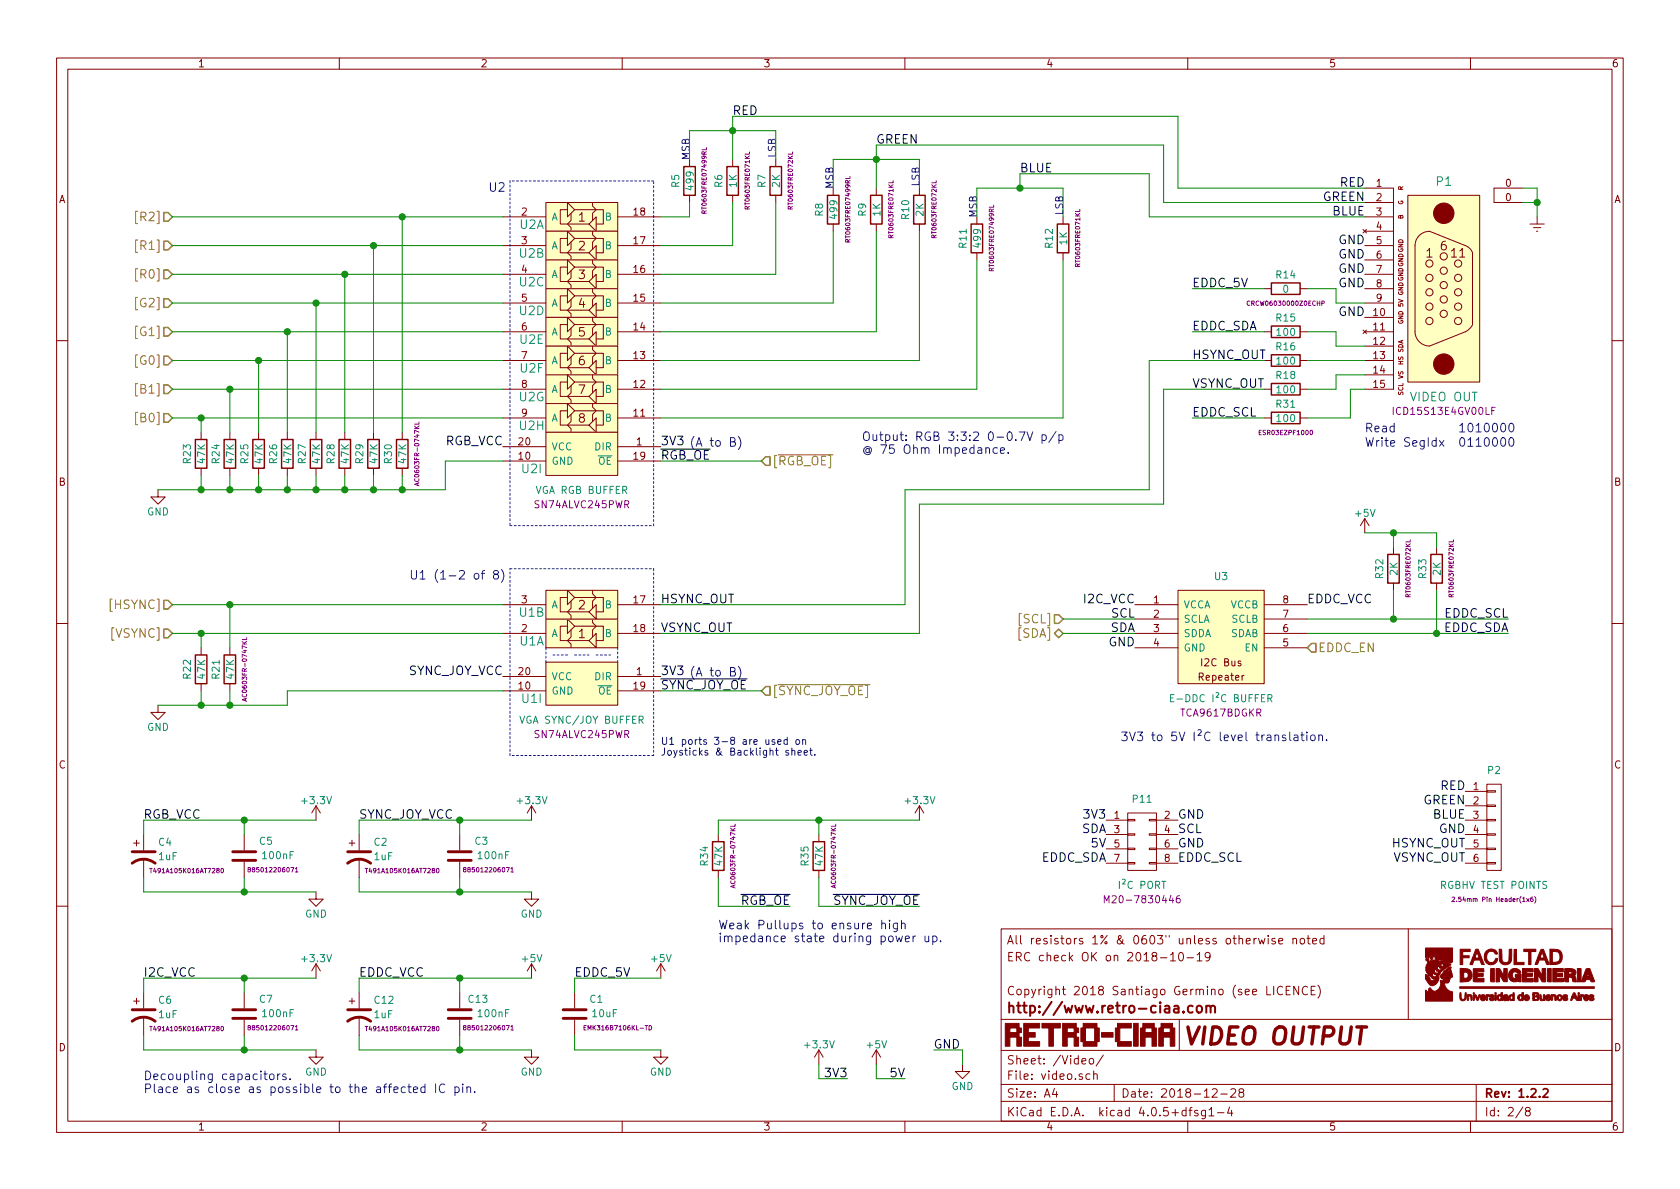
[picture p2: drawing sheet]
EESchema Schematic File Version 2
LIBS:power
LIBS:device
LIBS:transistors
LIBS:conn
LIBS:linear
LIBS:regul
LIBS:74xx
LIBS:cmos4000
LIBS:adc-dac
LIBS:memory
LIBS:xilinx
LIBS:microcontrollers
LIBS:dsp
LIBS:microchip
LIBS:analog_switches
LIBS:motorola
LIBS:texas
LIBS:intel
LIBS:audio
LIBS:interface
LIBS:digital-audio
LIBS:philips
LIBS:display
LIBS:cypress
LIBS:siliconi
LIBS:opto
LIBS:atmel
LIBS:contrib
LIBS:valves
LIBS:retro-ciaa
LIBS:retro-ciaa-cache
EELAYER 25 0
EELAYER END
$Descr A4 11693 8268
encoding utf-8
Sheet 2 8
Title "VIDEO OUTPUT"
Date "2018-12-28"
Rev "1.2.2"
Comp "http://www.retro-ciaa.com"
Comment1 "All resistors 1% & 0603\" unless otherwise noted"
Comment2 "ERC check OK on 2018-10-19"
Comment3 ""
Comment4 "Copyright 2018 Santiago Germino (see LICENCE)"
$EndDescr
$Comp
L DB15HD_VGA P1
U 1 1
P 10000 2000
F 0 "P1" H 10050 2750 60  0000 C CNN
F 1 "VIDEO OUT" H 10050 1250 60  0000 C CNN
F 2 "Connectors_DSub:DSUB-15-HD_Female_Horizontal_Pitch2.29x1.98mm_EdgePinOffset8.35mm_Housed_MountingHolesOffset10.89mm" H 10025 1775 60  0001 C CNN
F 3 "ICD15S13E4GV00LF" H 10050 1150 50  0000 C CNN
	1    10000 2000
	1    0    0    -1  
$EndComp
Text Label 8300 2500 0    60   ~ 0
HSYNC_OUT
Text Label 8300 2700 0    60   ~ 0
VSYNC_OUT
Text Label 9500 1700 2    60   ~ 0
GND
Text Label 9500 1800 2    60   ~ 0
GND
Text Label 9500 1900 2    60   ~ 0
GND
Text Label 9500 2000 2    60   ~ 0
GND
Text Label 9500 2200 2    60   ~ 0
GND
Text Label 8300 2000 0    60   ~ 0
EDDC_5V
$Comp
L R R31
U 1 1
P 8950 2900
F 0 "R31" V 8850 2900 50  0000 C CNN
F 1 "100" V 8950 2900 50  0000 C CNN
F 2 "Resistors_SMD:R_0603" V 8880 2900 31  0001 C CNN
F 3 "ESR03EZPF1000" V 9050 2900 31  0000 C CNN
	1    8950 2900
	0    1    1    0   
$EndComp
$Comp
L R R14
U 1 1
P 8950 2000
F 0 "R14" V 8850 2000 50  0000 C CNN
F 1 "0" V 8950 2000 50  0000 C CNN
F 2 "Resistors_SMD:R_0603" V 8880 2000 31  0001 C CNN
F 3 "CRCW06030000Z0ECHP" V 9050 2000 31  0000 C CNN
	1    8950 2000
	0    1    1    0   
$EndComp
Text Label 9500 1300 2    60   ~ 0
RED
Text Label 9500 1400 2    60   ~ 0
GREEN
Text Label 9500 1500 2    60   ~ 0
BLUE
Text Label 8300 2300 0    60   ~ 0
EDDC_SDA
Text Label 8300 2900 0    60   ~ 0
EDDC_SCL
$Comp
L Earth #PWR01
U 1 1
P 10700 1500
F 0 "#PWR01" H 10700 1250 50  0001 C CNN
F 1 "Earth" H 10700 1350 50  0001 C CNN
F 2 "" H 10700 1500 50  0000 C CNN
F 3 "" H 10700 1500 50  0000 C CNN
	1    10700 1500
	1    0    0    -1  
$EndComp
Text Notes 10150 3000 0    60   ~ 0
1010000
Text Notes 10150 3100 0    60   ~ 0
0110000
Text Notes 9500 3100 0    60   ~ 0
Write SegIdx
Text Notes 9500 3000 0    60   ~ 0
Read
$Comp
L R R18
U 1 1
P 8950 2700
F 0 "R18" V 8850 2700 50  0000 C CNN
F 1 "100" V 8950 2700 50  0000 C CNN
F 2 "Resistors_SMD:R_0603" V 8880 2700 31  0001 C CNN
F 3 "ESR03EZPF1000" V 9050 2700 31  0001 C CNN
	1    8950 2700
	0    1    1    0   
$EndComp
$Comp
L R R16
U 1 1
P 8950 2500
F 0 "R16" V 8850 2500 50  0000 C CNN
F 1 "100" V 8950 2500 50  0000 C CNN
F 2 "Resistors_SMD:R_0603" V 8880 2500 31  0001 C CNN
F 3 "ESR03EZPF1000" V 9050 2500 31  0001 C CNN
	1    8950 2500
	0    1    1    0   
$EndComp
$Comp
L R R15
U 1 1
P 8950 2300
F 0 "R15" V 8850 2300 50  0000 C CNN
F 1 "100" V 8950 2300 50  0000 C CNN
F 2 "Resistors_SMD:R_0603" V 8880 2300 31  0001 C CNN
F 3 "ESR03EZPF1000" V 9050 2300 31  0001 C CNN
	1    8950 2300
	0    1    1    0   
$EndComp
Text Notes 4800 950  3    50   ~ 0
MSB
Text Label 7100 1200 0    60   ~ 0
BLUE
Text Label 4600 3100 0    60   ~ 0
3V3
Text Label 4600 3200 0    60   ~ 0
~RGB_OE
Text Label 3500 3100 2    60   ~ 0
RGB_VCC
$Comp
L R R5
U 1 1
P 4800 1250
F 0 "R5" V 4700 1250 50  0000 C CNN
F 1 "499" V 4800 1250 50  0000 C CNN
F 2 "Resistors_SMD:R_0603" V 4730 1250 31  0001 C CNN
F 3 "RT0603FRE07499RL" V 4900 1250 31  0000 C CNN
	1    4800 1250
	1    0    0    -1  
$EndComp
$Comp
L R R6
U 1 1
P 5100 1250
F 0 "R6" V 5000 1250 50  0000 C CNN
F 1 "1K" V 5100 1250 50  0000 C CNN
F 2 "Resistors_SMD:R_0603" V 5030 1250 31  0001 C CNN
F 3 "RT0603FRE071KL" V 5200 1250 31  0000 C CNN
	1    5100 1250
	1    0    0    -1  
$EndComp
$Comp
L R R7
U 1 1
P 5400 1250
F 0 "R7" V 5300 1250 50  0000 C CNN
F 1 "2K" V 5400 1250 50  0000 C CNN
F 2 "Resistors_SMD:R_0603" V 5330 1250 31  0001 C CNN
F 3 "RT0603FRE072KL" V 5500 1250 31  0000 C CNN
	1    5400 1250
	1    0    0    -1  
$EndComp
Text Notes 5400 950  3    50   ~ 0
LSB
Text Label 5100 800  0    60   ~ 0
RED
Text Notes 5800 1150 3    50   ~ 0
MSB
Text Notes 6400 1150 3    50   ~ 0
LSB
Text Label 6100 1000 0    60   ~ 0
GREEN
Text Notes 6800 1350 3    50   ~ 0
MSB
Text Notes 7400 1350 3    50   ~ 0
LSB
Text Notes 6000 3150 0    60   ~ 0
Output: RGB 3:3:2 0-0.7V p/p\n@ 75 Ohm Impedance.
Text Notes 4800 3100 0    60   ~ 0
(A to B)
$Comp
L GND #PWR02
U 1 1
P 1100 3400
F 0 "#PWR02" H 1100 3150 50  0001 C CNN
F 1 "GND" H 1100 3250 50  0000 C CNN
F 2 "" H 1100 3400 50  0000 C CNN
F 3 "" H 1100 3400 50  0000 C CNN
	1    1100 3400
	1    0    0    -1  
$EndComp
$Comp
L R R8
U 1 1
P 5800 1450
F 0 "R8" V 5700 1450 50  0000 C CNN
F 1 "499" V 5800 1450 50  0000 C CNN
F 2 "Resistors_SMD:R_0603" V 5730 1450 31  0001 C CNN
F 3 "RT0603FRE07499RL" V 5900 1450 31  0000 C CNN
	1    5800 1450
	1    0    0    -1  
$EndComp
$Comp
L R R11
U 1 1
P 6800 1650
F 0 "R11" V 6700 1650 50  0000 C CNN
F 1 "499" V 6800 1650 50  0000 C CNN
F 2 "Resistors_SMD:R_0603" V 6730 1650 31  0001 C CNN
F 3 "RT0603FRE07499RL" V 6900 1650 31  0000 C CNN
	1    6800 1650
	1    0    0    -1  
$EndComp
$Comp
L R R9
U 1 1
P 6100 1450
F 0 "R9" V 6000 1450 50  0000 C CNN
F 1 "1K" V 6100 1450 50  0000 C CNN
F 2 "Resistors_SMD:R_0603" V 6030 1450 31  0001 C CNN
F 3 "RT0603FRE071KL" V 6200 1450 31  0000 C CNN
	1    6100 1450
	1    0    0    -1  
$EndComp
$Comp
L R R12
U 1 1
P 7400 1650
F 0 "R12" V 7300 1650 50  0000 C CNN
F 1 "1K" V 7400 1650 50  0000 C CNN
F 2 "Resistors_SMD:R_0603" V 7330 1650 31  0001 C CNN
F 3 "RT0603FRE071KL" V 7500 1650 31  0000 C CNN
	1    7400 1650
	1    0    0    -1  
$EndComp
$Comp
L R R10
U 1 1
P 6400 1450
F 0 "R10" V 6300 1450 50  0000 C CNN
F 1 "2K" V 6400 1450 50  0000 C CNN
F 2 "Resistors_SMD:R_0603" V 6330 1450 31  0001 C CNN
F 3 "RT0603FRE072KL" V 6500 1450 31  0000 C CNN
	1    6400 1450
	1    0    0    -1  
$EndComp
$Comp
L R R30
U 1 1
P 2800 3150
F 0 "R30" V 2700 3150 50  0000 C CNN
F 1 "47K" V 2800 3150 50  0000 C CNN
F 2 "Resistors_SMD:R_0603" V 2730 3150 50  0001 C CNN
F 3 "AC0603FR-0747KL" V 2900 3150 31  0000 C CNN
	1    2800 3150
	1    0    0    -1  
$EndComp
$Comp
L R R29
U 1 1
P 2600 3150
F 0 "R29" V 2500 3150 50  0000 C CNN
F 1 "47K" V 2600 3150 50  0000 C CNN
F 2 "Resistors_SMD:R_0603" V 2530 3150 50  0001 C CNN
F 3 "AC0603FR-0747KL" V 2700 3150 31  0001 C CNN
	1    2600 3150
	1    0    0    -1  
$EndComp
$Comp
L R R28
U 1 1
P 2400 3150
F 0 "R28" V 2300 3150 50  0000 C CNN
F 1 "47K" V 2400 3150 50  0000 C CNN
F 2 "Resistors_SMD:R_0603" V 2330 3150 50  0001 C CNN
F 3 "AC0603FR-0747KL" V 2500 3150 31  0001 C CNN
	1    2400 3150
	1    0    0    -1  
$EndComp
$Comp
L R R27
U 1 1
P 2200 3150
F 0 "R27" V 2100 3150 50  0000 C CNN
F 1 "47K" V 2200 3150 50  0000 C CNN
F 2 "Resistors_SMD:R_0603" V 2130 3150 50  0001 C CNN
F 3 "AC0603FR-0747KL" V 2300 3150 31  0001 C CNN
	1    2200 3150
	1    0    0    -1  
$EndComp
$Comp
L R R26
U 1 1
P 2000 3150
F 0 "R26" V 1900 3150 50  0000 C CNN
F 1 "47K" V 2000 3150 50  0000 C CNN
F 2 "Resistors_SMD:R_0603" V 1930 3150 50  0001 C CNN
F 3 "AC0603FR-0747KL" V 2100 3150 31  0001 C CNN
	1    2000 3150
	1    0    0    -1  
$EndComp
$Comp
L R R25
U 1 1
P 1800 3150
F 0 "R25" V 1700 3150 50  0000 C CNN
F 1 "47K" V 1800 3150 50  0000 C CNN
F 2 "Resistors_SMD:R_0603" V 1730 3150 50  0001 C CNN
F 3 "AC0603FR-0747KL" V 1900 3150 31  0001 C CNN
	1    1800 3150
	1    0    0    -1  
$EndComp
$Comp
L R R24
U 1 1
P 1600 3150
F 0 "R24" V 1500 3150 50  0000 C CNN
F 1 "47K" V 1600 3150 50  0000 C CNN
F 2 "Resistors_SMD:R_0603" V 1530 3150 50  0001 C CNN
F 3 "AC0603FR-0747KL" V 1700 3150 31  0001 C CNN
	1    1600 3150
	1    0    0    -1  
$EndComp
$Comp
L R R23
U 1 1
P 1400 3150
F 0 "R23" V 1300 3150 50  0000 C CNN
F 1 "47K" V 1400 3150 50  0000 C CNN
F 2 "Resistors_SMD:R_0603" V 1330 3150 50  0001 C CNN
F 3 "AC0603FR-0747KL" V 1500 3150 31  0001 C CNN
	1    1400 3150
	1    0    0    -1  
$EndComp
Text Label 7900 4400 2    60   ~ 0
SDA
Text Label 7900 4300 2    60   ~ 0
SCL
$Comp
L TCA9617B U3
U 1 1
P 8500 4500
F 0 "U3" H 8500 5000 50  0000 C CNN
F 1 "E-DDC I²C BUFFER" H 8500 4150 50  0000 C CNN
F 2 "Housings_SSOP:VSSOP-8_3.0x3.0mm_Pitch0.65mm" H 8500 3900 50  0001 C CNN
F 3 "TCA9617BDGKR" H 8500 4050 50  0000 C CNN
	1    8500 4500
	1    0    0    -1  
$EndComp
Text Label 7900 4500 2    60   ~ 0
GND
Text Label 10500 4400 2    60   ~ 0
EDDC_SDA
Text Label 10500 4300 2    60   ~ 0
EDDC_SCL
Text Label 9100 4200 0    60   ~ 0
EDDC_VCC
Text Label 7900 4200 2    60   ~ 0
I2C_VCC
Text Notes 7800 5150 0    60   ~ 0
3V3 to 5V I²C level translation.
$Comp
L +5V #PWR03
U 1 1
P 9500 3700
F 0 "#PWR03" H 9500 3550 50  0001 C CNN
F 1 "+5V" H 9500 3840 50  0000 C CNN
F 2 "" H 9500 3700 50  0000 C CNN
F 3 "" H 9500 3700 50  0000 C CNN
	1    9500 3700
	1    0    0    -1  
$EndComp
$Comp
L R R33
U 1 1
P 10000 3950
F 0 "R33" V 9900 3950 50  0000 C CNN
F 1 "2K" V 10000 3950 50  0000 C CNN
F 2 "Resistors_SMD:R_0603" V 9930 3950 31  0001 C CNN
F 3 "RT0603FRE072KL" V 10100 3950 31  0000 C CNN
	1    10000 3950
	1    0    0    -1  
$EndComp
$Comp
L R R32
U 1 1
P 9700 3950
F 0 "R32" V 9600 3950 50  0000 C CNN
F 1 "2K" V 9700 3950 50  0000 C CNN
F 2 "Resistors_SMD:R_0603" V 9630 3950 31  0001 C CNN
F 3 "RT0603FRE072KL" V 9800 3950 31  0000 C CNN
	1    9700 3950
	1    0    0    -1  
$EndComp
Text Label 10200 6000 2    60   ~ 0
VSYNC_OUT
Text Label 10200 5900 2    60   ~ 0
HSYNC_OUT
Text Label 10200 5800 2    60   ~ 0
GND
Text Label 10200 5700 2    60   ~ 0
BLUE
Text Label 10200 5600 2    60   ~ 0
GREEN
Text Label 10200 5500 2    60   ~ 0
RED
$Comp
L CONN_01X06 P2
U 1 1
P 10400 5750
F 0 "P2" H 10400 6150 50  0000 C CNN
F 1 "RGBHV TEST POINTS" H 10400 5350 50  0000 C CNN
F 2 "Pin_Headers:Pin_Header_Straight_1x06_Pitch2.54mm" H 10400 5750 50  0001 C CNN
F 3 "2.54mm Pin Header(1x6)" H 10400 5250 31  0000 C CNN
	1    10400 5750
	1    0    0    -1  
$EndComp
$Comp
L SN74ALVC245_MP U2
U 1 1
P 4050 1500
F 0 "U2" H 3700 1450 60  0000 C CNN
F 1 "VGA RGB BUFFER" H 4050 150 60  0001 C CNN
F 2 "" H 4050 1550 60  0001 C CNN
F 3 "" H 4050 1550 60  0001 C CNN
	1    4050 1500
	1    0    0    -1  
$EndComp
$Comp
L SN74ALVC245_MP U2
U 2 1
P 4050 1700
F 0 "U2" H 3700 1650 60  0000 C CNN
F 1 "VGA RGB BUFFER" H 4050 1950 60  0001 C CNN
F 2 "" H 4050 1750 60  0001 C CNN
F 3 "" H 4050 1750 60  0001 C CNN
	2    4050 1700
	1    0    0    -1  
$EndComp
$Comp
L SN74ALVC245_MP U2
U 3 1
P 4050 1900
F 0 "U2" H 3700 1850 60  0000 C CNN
F 1 "VGA RGB BUFFER" H 4050 2150 60  0001 C CNN
F 2 "" H 4050 1950 60  0001 C CNN
F 3 "" H 4050 1950 60  0001 C CNN
	3    4050 1900
	1    0    0    -1  
$EndComp
$Comp
L SN74ALVC245_MP U2
U 4 1
P 4050 2100
F 0 "U2" H 3700 2050 60  0000 C CNN
F 1 "VGA RGB BUFFER" H 4050 2350 60  0001 C CNN
F 2 "" H 4050 2150 60  0001 C CNN
F 3 "" H 4050 2150 60  0001 C CNN
	4    4050 2100
	1    0    0    -1  
$EndComp
$Comp
L SN74ALVC245_MP U2
U 5 1
P 4050 2300
F 0 "U2" H 3700 2250 60  0000 C CNN
F 1 "VGA RGB BUFFER" H 4050 2550 60  0001 C CNN
F 2 "" H 4050 2350 60  0001 C CNN
F 3 "" H 4050 2350 60  0001 C CNN
	5    4050 2300
	1    0    0    -1  
$EndComp
$Comp
L SN74ALVC245_MP U2
U 6 1
P 4050 2500
F 0 "U2" H 3700 2450 60  0000 C CNN
F 1 "VGA RGB BUFFER" H 4050 2750 60  0001 C CNN
F 2 "" H 4050 2550 60  0001 C CNN
F 3 "" H 4050 2550 60  0001 C CNN
	6    4050 2500
	1    0    0    -1  
$EndComp
$Comp
L SN74ALVC245_MP U2
U 7 1
P 4050 2700
F 0 "U2" H 3700 2650 60  0000 C CNN
F 1 "VGA RGB BUFFER" H 4050 2950 60  0001 C CNN
F 2 "" H 4050 2750 60  0001 C CNN
F 3 "" H 4050 2750 60  0001 C CNN
	7    4050 2700
	1    0    0    -1  
$EndComp
$Comp
L SN74ALVC245_MP U2
U 8 1
P 4050 2900
F 0 "U2" H 3700 2850 60  0000 C CNN
F 1 "VGA RGB BUFFER" H 4050 3150 60  0001 C CNN
F 2 "" H 4050 2950 60  0001 C CNN
F 3 "" H 4050 2950 60  0001 C CNN
	8    4050 2900
	1    0    0    -1  
$EndComp
$Comp
L SN74ALVC245_MP U2
U 9 1
P 4050 3150
F 0 "U2" H 3700 3050 60  0000 C CNN
F 1 "VGA RGB BUFFER" H 4050 2900 50  0000 C CNN
F 2 "" H 4050 3200 60  0001 C CNN
F 3 "SN74ALVC245PWR" H 4050 2800 50  0000 C CNN
	9    4050 3150
	1    0    0    -1  
$EndComp
$Comp
L R R22
U 1 1
P 1400 4650
F 0 "R22" V 1300 4650 50  0000 C CNN
F 1 "47K" V 1400 4650 50  0000 C CNN
F 2 "Resistors_SMD:R_0603" V 1330 4650 50  0001 C CNN
F 3 "AC0603FR-0747KL" V 1500 4650 31  0001 C CNN
	1    1400 4650
	1    0    0    -1  
$EndComp
Text Label 4600 4700 0    60   ~ 0
3V3
Text Label 3500 4700 2    60   ~ 0
SYNC_JOY_VCC
Text Notes 4800 4700 0    60   ~ 0
(A to B)
Text Label 4600 4200 0    60   ~ 0
HSYNC_OUT
Text Label 4600 4400 0    60   ~ 0
VSYNC_OUT
Text Label 4600 4800 0    60   ~ 0
~SYNC_JOY_OE
$Comp
L R R21
U 1 1
P 1600 4650
F 0 "R21" V 1500 4650 50  0000 C CNN
F 1 "47K" V 1600 4650 50  0000 C CNN
F 2 "Resistors_SMD:R_0603" V 1530 4650 50  0001 C CNN
F 3 "AC0603FR-0747KL" V 1700 4650 31  0000 C CNN
	1    1600 4650
	1    0    0    -1  
$EndComp
$Comp
L SN74ALVC245_MP U1
U 1 1
P 4050 4400
AR Path="/5BCCB2EC/5BCFFF0B" Ref="U1"  Part="1" 
AR Path="/5BCFFF0B" Ref="U?"  Part="1" 
F 0 "U1" H 3700 4350 60  0000 C CNN
F 1 "VGA SYNC/JOY BUFFER" H 4050 3050 60  0001 C CNN
F 2 "" H 4050 4450 60  0001 C CNN
F 3 "" H 4050 4450 60  0001 C CNN
	1    4050 4400
	1    0    0    -1  
$EndComp
$Comp
L SN74ALVC245_MP U1
U 2 1
P 4050 4200
AR Path="/5BCCB2EC/5BCFFF12" Ref="U1"  Part="2" 
AR Path="/5BCFFF12" Ref="U?"  Part="2" 
F 0 "U1" H 3700 4150 60  0000 C CNN
F 1 "VGA SYNC/JOY BUFFER" H 4050 4450 60  0001 C CNN
F 2 "" H 4050 4250 60  0001 C CNN
F 3 "" H 4050 4250 60  0001 C CNN
	2    4050 4200
	1    0    0    -1  
$EndComp
$Comp
L SN74ALVC245_MP U1
U 9 1
P 4050 4750
AR Path="/5BCCB2EC/5BCFFF19" Ref="U1"  Part="9" 
AR Path="/5BCFFF19" Ref="U?"  Part="9" 
F 0 "U1" H 3700 4650 60  0000 C CNN
F 1 "VGA SYNC/JOY BUFFER" H 4050 4500 50  0000 C CNN
F 2 "" H 4050 4800 60  0001 C CNN
F 3 "SN74ALVC245PWR" H 4050 4400 50  0000 C CNN
	9    4050 4750
	1    0    0    -1  
$EndComp
$Comp
L GND #PWR04
U 1 1
P 1100 4900
F 0 "#PWR04" H 1100 4650 50  0001 C CNN
F 1 "GND" H 1100 4750 50  0000 C CNN
F 2 "" H 1100 4900 50  0000 C CNN
F 3 "" H 1100 4900 50  0000 C CNN
	1    1100 4900
	1    0    0    -1  
$EndComp
$Comp
L +3.3V #PWR05
U 1 1
P 3700 5700
F 0 "#PWR05" H 3700 5550 50  0001 C CNN
F 1 "+3.3V" H 3700 5840 50  0000 C CNN
F 2 "" H 3700 5700 50  0000 C CNN
F 3 "" H 3700 5700 50  0000 C CNN
	1    3700 5700
	1    0    0    -1  
$EndComp
$Comp
L GND #PWR06
U 1 1
P 3700 6200
F 0 "#PWR06" H 3700 5950 50  0001 C CNN
F 1 "GND" H 3700 6050 50  0000 C CNN
F 2 "" H 3700 6200 50  0000 C CNN
F 3 "" H 3700 6200 50  0000 C CNN
	1    3700 6200
	1    0    0    -1  
$EndComp
Text Label 2500 5700 0    60   ~ 0
SYNC_JOY_VCC
$Comp
L CP1 C2
U 1 1
P 2500 5950
F 0 "C2" H 2600 6050 50  0000 L CNN
F 1 "1uF" H 2600 5950 50  0000 L CNN
F 2 "Capacitors_Tantalum_SMD:CP_Tantalum_Case-A_EIA-3216-18_Reflow" H 2500 5950 31  0001 C CNN
F 3 "T491A105K016AT7280" H 2800 5850 31  0000 C CNN
	1    2500 5950
	1    0    0    -1  
$EndComp
$Comp
L C C3
U 1 1
P 3200 5950
F 0 "C3" H 3000 5850 50  0000 L CNN
F 1 "100nF" H 2850 5950 50  0000 L CNN
F 2 "Capacitors_SMD:C_0603" H 3200 5950 31  0001 C CNN
F 3 "885012206071" H 3000 6050 31  0000 C CNN
	1    3200 5950
	-1   0    0    1   
$EndComp
$Comp
L C C1
U 1 1
P 4000 7050
F 0 "C1" H 3800 6950 50  0000 L CNN
F 1 "10uF" H 3700 7050 50  0000 L CNN
F 2 "Capacitors_SMD:C_1206" H 4000 7050 31  0001 C CNN
F 3 "EMK316B7106KL-TD" H 3700 7150 31  0000 C CNN
	1    4000 7050
	-1   0    0    1   
$EndComp
Text Label 4000 6800 0    60   ~ 0
EDDC_5V
$Comp
L +5V #PWR07
U 1 1
P 4600 6800
F 0 "#PWR07" H 4600 6650 50  0001 C CNN
F 1 "+5V" H 4600 6940 50  0000 C CNN
F 2 "" H 4600 6800 50  0000 C CNN
F 3 "" H 4600 6800 50  0000 C CNN
	1    4600 6800
	1    0    0    -1  
$EndComp
$Comp
L GND #PWR08
U 1 1
P 4600 7300
F 0 "#PWR08" H 4600 7050 50  0001 C CNN
F 1 "GND" H 4600 7150 50  0000 C CNN
F 2 "" H 4600 7300 50  0000 C CNN
F 3 "" H 4600 7300 50  0000 C CNN
	1    4600 7300
	1    0    0    -1  
$EndComp
Text Label 5500 6300 2    60   ~ 0
~RGB_OE
Text Notes 5000 6550 0    60   ~ 0
Weak Pullups to ensure high\nimpedance state during power up.
Text Label 6400 6300 2    60   ~ 0
~SYNC_JOY_OE
$Comp
L +3.3V #PWR09
U 1 1
P 6400 5700
F 0 "#PWR09" H 6400 5550 50  0001 C CNN
F 1 "+3.3V" H 6400 5840 50  0000 C CNN
F 2 "" H 6400 5700 50  0000 C CNN
F 3 "" H 6400 5700 50  0000 C CNN
	1    6400 5700
	1    0    0    -1  
$EndComp
$Comp
L R R34
U 1 1
P 5000 5950
F 0 "R34" V 4900 5950 50  0000 C CNN
F 1 "47K" V 5000 5950 50  0000 C CNN
F 2 "Resistors_SMD:R_0603" V 4930 5950 50  0001 C CNN
F 3 "AC0603FR-0747KL" V 5100 5950 31  0000 C CNN
	1    5000 5950
	1    0    0    -1  
$EndComp
$Comp
L R R35
U 1 1
P 5700 5950
F 0 "R35" V 5600 5950 50  0000 C CNN
F 1 "47K" V 5700 5950 50  0000 C CNN
F 2 "Resistors_SMD:R_0603" V 5630 5950 50  0001 C CNN
F 3 "AC0603FR-0747KL" V 5800 5950 31  0000 C CNN
	1    5700 5950
	1    0    0    -1  
$EndComp
Text Label 1000 5700 0    60   ~ 0
RGB_VCC
Text Label 1000 6800 0    60   ~ 0
I2C_VCC
$Comp
L +3.3V #PWR010
U 1 1
P 2200 5700
F 0 "#PWR010" H 2200 5550 50  0001 C CNN
F 1 "+3.3V" H 2200 5840 50  0000 C CNN
F 2 "" H 2200 5700 50  0000 C CNN
F 3 "" H 2200 5700 50  0000 C CNN
	1    2200 5700
	1    0    0    -1  
$EndComp
$Comp
L +3.3V #PWR011
U 1 1
P 2200 6800
F 0 "#PWR011" H 2200 6650 50  0001 C CNN
F 1 "+3.3V" H 2200 6940 50  0000 C CNN
F 2 "" H 2200 6800 50  0000 C CNN
F 3 "" H 2200 6800 50  0000 C CNN
	1    2200 6800
	1    0    0    -1  
$EndComp
$Comp
L GND #PWR012
U 1 1
P 2200 6200
F 0 "#PWR012" H 2200 5950 50  0001 C CNN
F 1 "GND" H 2200 6050 50  0000 C CNN
F 2 "" H 2200 6200 50  0000 C CNN
F 3 "" H 2200 6200 50  0000 C CNN
	1    2200 6200
	1    0    0    -1  
$EndComp
$Comp
L GND #PWR013
U 1 1
P 2200 7300
F 0 "#PWR013" H 2200 7050 50  0001 C CNN
F 1 "GND" H 2200 7150 50  0000 C CNN
F 2 "" H 2200 7300 50  0000 C CNN
F 3 "" H 2200 7300 50  0000 C CNN
	1    2200 7300
	1    0    0    -1  
$EndComp
Text Label 2500 6800 0    60   ~ 0
EDDC_VCC
$Comp
L GND #PWR014
U 1 1
P 3700 7300
F 0 "#PWR014" H 3700 7050 50  0001 C CNN
F 1 "GND" H 3700 7150 50  0000 C CNN
F 2 "" H 3700 7300 50  0000 C CNN
F 3 "" H 3700 7300 50  0000 C CNN
	1    3700 7300
	1    0    0    -1  
$EndComp
$Comp
L +5V #PWR015
U 1 1
P 3700 6800
F 0 "#PWR015" H 3700 6650 50  0001 C CNN
F 1 "+5V" H 3700 6940 50  0000 C CNN
F 2 "" H 3700 6800 50  0000 C CNN
F 3 "" H 3700 6800 50  0000 C CNN
	1    3700 6800
	1    0    0    -1  
$EndComp
$Comp
L CP1 C4
U 1 1
P 1000 5950
F 0 "C4" H 1100 6050 50  0000 L CNN
F 1 "1uF" H 1100 5950 50  0000 L CNN
F 2 "Capacitors_Tantalum_SMD:CP_Tantalum_Case-A_EIA-3216-18_Reflow" H 1000 5950 31  0001 C CNN
F 3 "T491A105K016AT7280" H 1300 5850 31  0000 C CNN
	1    1000 5950
	1    0    0    -1  
$EndComp
$Comp
L CP1 C6
U 1 1
P 1000 7050
F 0 "C6" H 1100 7150 50  0000 L CNN
F 1 "1uF" H 1100 7050 50  0000 L CNN
F 2 "Capacitors_Tantalum_SMD:CP_Tantalum_Case-A_EIA-3216-18_Reflow" H 1000 7050 31  0001 C CNN
F 3 "T491A105K016AT7280" H 1300 6950 31  0000 C CNN
	1    1000 7050
	1    0    0    -1  
$EndComp
$Comp
L CP1 C12
U 1 1
P 2500 7050
F 0 "C12" H 2600 7150 50  0000 L CNN
F 1 "1uF" H 2600 7050 50  0000 L CNN
F 2 "Capacitors_Tantalum_SMD:CP_Tantalum_Case-A_EIA-3216-18_Reflow" H 2500 7050 31  0001 C CNN
F 3 "T491A105K016AT7280" H 2800 6950 31  0000 C CNN
	1    2500 7050
	1    0    0    -1  
$EndComp
$Comp
L C C5
U 1 1
P 1700 5950
F 0 "C5" H 1500 5850 50  0000 L CNN
F 1 "100nF" H 1350 5950 50  0000 L CNN
F 2 "Capacitors_SMD:C_0603" H 1700 5950 31  0001 C CNN
F 3 "885012206071" H 1500 6050 31  0000 C CNN
	1    1700 5950
	-1   0    0    1   
$EndComp
$Comp
L C C7
U 1 1
P 1700 7050
F 0 "C7" H 1500 6950 50  0000 L CNN
F 1 "100nF" H 1350 7050 50  0000 L CNN
F 2 "Capacitors_SMD:C_0603" H 1700 7050 31  0001 C CNN
F 3 "885012206071" H 1500 7150 31  0000 C CNN
	1    1700 7050
	-1   0    0    1   
$EndComp
$Comp
L C C13
U 1 1
P 3200 7050
F 0 "C13" H 3000 6950 50  0000 L CNN
F 1 "100nF" H 2850 7050 50  0000 L CNN
F 2 "Capacitors_SMD:C_0603" H 3200 7050 31  0001 C CNN
F 3 "885012206071" H 3000 7150 31  0000 C CNN
	1    3200 7050
	-1   0    0    1   
$EndComp
$Comp
L CONN_02X04 P11
U 1 1
P 7950 5850
F 0 "P11" H 7950 6150 50  0000 C CNN
F 1 "I²C PORT" H 7950 5550 50  0000 C CNN
F 2 "Pin_Headers:Pin_Header_Straight_2x04_Pitch2.54mm" H 7950 5850 50  0001 C CNN
F 3 "M20-7830446" H 7950 5450 50  0000 C CNN
	1    7950 5850
	1    0    0    -1  
$EndComp
Text Label 7700 5700 2    60   ~ 0
3V3
Text Label 8200 5700 0    60   ~ 0
GND
Text Label 8200 5800 0    60   ~ 0
SCL
Text Label 7700 5800 2    60   ~ 0
SDA
Text Label 8200 5900 0    60   ~ 0
GND
Text Label 7700 5900 2    60   ~ 0
5V
Text Label 8200 6000 0    60   ~ 0
EDDC_SCL
Text Label 7700 6000 2    60   ~ 0
EDDC_SDA
Text HLabel 1200 1500 0    60   Input ~ 0
[R2]
Text HLabel 1200 1700 0    60   Input ~ 0
[R1]
Text HLabel 1200 1900 0    60   Input ~ 0
[R0]
Text HLabel 1200 2100 0    60   Input ~ 0
[G2]
Text HLabel 1200 2300 0    60   Input ~ 0
[G1]
Text HLabel 1200 2500 0    60   Input ~ 0
[G0]
Text HLabel 1200 2700 0    60   Input ~ 0
[B1]
Text HLabel 1200 2900 0    60   Input ~ 0
[B0]
Text HLabel 1200 4400 0    60   Input ~ 0
[VSYNC]
Text HLabel 1200 4200 0    60   Input ~ 0
[HSYNC]
Text HLabel 7400 4300 0    60   Input ~ 0
[SCL]
Text HLabel 7400 4400 0    60   BiDi ~ 0
[SDA]
Text HLabel 9100 4500 2    60   Input ~ 0
EDDC_EN
Text HLabel 5300 3200 2    60   Input ~ 0
[~RGB_OE]
Text HLabel 5300 4800 2    60   Input ~ 0
[~SYNC_JOY_OE]
Text Label 6300 7500 2    60   ~ 0
5V
Text Label 5900 7500 2    60   ~ 0
3V3
$Comp
L +5V #PWR016
U 1 1
P 6100 7400
F 0 "#PWR016" H 6100 7250 50  0001 C CNN
F 1 "+5V" H 6100 7540 50  0000 C CNN
F 2 "" H 6100 7400 50  0000 C CNN
F 3 "" H 6100 7400 50  0000 C CNN
	1    6100 7400
	1    0    0    -1  
$EndComp
$Comp
L +3.3V #PWR017
U 1 1
P 5700 7400
F 0 "#PWR017" H 5700 7250 50  0001 C CNN
F 1 "+3.3V" H 5700 7540 50  0000 C CNN
F 2 "" H 5700 7400 50  0000 C CNN
F 3 "" H 5700 7400 50  0000 C CNN
	1    5700 7400
	1    0    0    -1  
$EndComp
$Comp
L GND #PWR018
U 1 1
P 6700 7400
F 0 "#PWR018" H 6700 7150 50  0001 C CNN
F 1 "GND" H 6700 7250 50  0000 C CNN
F 2 "" H 6700 7400 50  0000 C CNN
F 3 "" H 6700 7400 50  0000 C CNN
	1    6700 7400
	1    0    0    -1  
$EndComp
Text Label 6500 7300 0    60   ~ 0
GND
Text Notes 1000 7600 0    60   ~ 0
Decoupling capacitors. \nPlace as close as possible to the affected IC pin.
Text Notes 3400 1325 0    60   ~ 0
U2
Text Notes 2850 4025 0    60   ~ 0
U1 (1-2 of 8)
Text Notes 4600 5250 0    50   ~ 0
U1 ports 3-8 are used on \nJoysticks & Backlight sheet.
Wire Wire Line
	8000 2500 8800 2500
Wire Wire Line
	8100 2700 8800 2700
Wire Wire Line
	9100 2500 9500 2500
Wire Wire Line
	9500 2600 9300 2600
Wire Wire Line
	9300 2600 9300 2700
Wire Wire Line
	9300 2700 9100 2700
Wire Wire Line
	8300 2300 8800 2300
Wire Wire Line
	9500 2700 9400 2700
Wire Wire Line
	9400 2700 9400 2900
Wire Wire Line
	9400 2900 9100 2900
Wire Wire Line
	8800 2900 8300 2900
Wire Wire Line
	8800 2000 8300 2000
Wire Wire Line
	9500 2400 9300 2400
Wire Wire Line
	9300 2400 9300 2300
Wire Wire Line
	9300 2300 9100 2300
Wire Wire Line
	10600 1400 10700 1400
Wire Wire Line
	10600 1300 10700 1300
Wire Wire Line
	10700 1300 10700 1500
Connection ~ 10700 1400
Wire Wire Line
	9300 2000 9100 2000
Wire Wire Line
	9300 2100 9500 2100
Wire Wire Line
	9300 2100 9300 2000
Wire Wire Line
	1200 1500 3500 1500
Wire Wire Line
	1200 1700 3500 1700
Wire Wire Line
	1200 1900 3500 1900
Wire Wire Line
	1200 2100 3500 2100
Wire Wire Line
	1200 2300 3500 2300
Wire Wire Line
	1200 2500 3500 2500
Wire Wire Line
	1200 2700 3500 2700
Wire Wire Line
	1200 2900 3500 2900
Wire Wire Line
	1400 3000 1400 2900
Connection ~ 1400 2900
Wire Wire Line
	1600 3000 1600 2700
Connection ~ 1600 2700
Wire Wire Line
	1800 3000 1800 2500
Connection ~ 1800 2500
Wire Wire Line
	2000 3000 2000 2300
Connection ~ 2000 2300
Wire Wire Line
	2200 3000 2200 2100
Connection ~ 2200 2100
Wire Wire Line
	2400 3000 2400 1900
Connection ~ 2400 1900
Wire Wire Line
	2600 3000 2600 1700
Connection ~ 2600 1700
Wire Wire Line
	2800 3000 2800 1500
Connection ~ 2800 1500
Wire Wire Line
	1100 3400 3100 3400
Wire Wire Line
	2800 3300 2800 3400
Connection ~ 2800 3400
Wire Wire Line
	2600 3300 2600 3400
Connection ~ 2600 3400
Wire Wire Line
	2400 3300 2400 3400
Connection ~ 2400 3400
Wire Wire Line
	2200 3300 2200 3400
Connection ~ 2200 3400
Wire Wire Line
	2000 3300 2000 3400
Connection ~ 2000 3400
Wire Wire Line
	1800 3300 1800 3400
Connection ~ 1800 3400
Wire Wire Line
	1600 3300 1600 3400
Connection ~ 1600 3400
Wire Wire Line
	1400 3300 1400 3400
Connection ~ 1400 3400
Wire Wire Line
	6800 2700 4600 2700
Wire Wire Line
	4600 2900 7400 2900
Wire Wire Line
	4800 1100 4800 900 
Wire Wire Line
	4800 900  5400 900 
Wire Wire Line
	5100 800  5100 1100
Connection ~ 5100 900 
Wire Wire Line
	5400 900  5400 1100
Wire Wire Line
	4600 1500 4800 1500
Wire Wire Line
	4800 1500 4800 1400
Wire Wire Line
	4600 1700 5100 1700
Wire Wire Line
	5100 1700 5100 1400
Wire Wire Line
	4600 1900 5400 1900
Wire Wire Line
	5400 1900 5400 1400
Wire Wire Line
	5800 1300 5800 1100
Wire Wire Line
	5800 1100 6400 1100
Wire Wire Line
	6100 1000 6100 1300
Connection ~ 6100 1100
Wire Wire Line
	6400 1100 6400 1300
Wire Wire Line
	4600 2100 5800 2100
Wire Wire Line
	5800 2100 5800 1600
Wire Wire Line
	6100 1600 6100 2300
Wire Wire Line
	6100 2300 4600 2300
Wire Wire Line
	4600 2500 6400 2500
Wire Wire Line
	6400 2500 6400 1600
Wire Wire Line
	6800 1500 6800 1300
Wire Wire Line
	6800 1300 7400 1300
Wire Wire Line
	7400 1300 7400 1500
Wire Wire Line
	6800 2700 6800 1800
Wire Wire Line
	7400 2900 7400 1800
Wire Wire Line
	9700 4300 9700 4100
Wire Wire Line
	10000 4400 10000 4100
Wire Wire Line
	9500 3700 10000 3700
Wire Wire Line
	10000 3700 10000 3800
Wire Wire Line
	9700 3800 9700 3700
Connection ~ 9700 3700
Wire Wire Line
	9100 4300 10500 4300
Wire Wire Line
	9100 4400 10500 4400
Connection ~ 9700 4300
Connection ~ 10000 4400
Wire Wire Line
	1200 4200 3500 4200
Wire Wire Line
	1200 4400 3500 4400
Wire Wire Line
	1600 4900 1600 4800
Wire Wire Line
	1400 4900 1400 4800
Wire Wire Line
	1100 4900 2000 4900
Connection ~ 1400 4900
Connection ~ 1600 4900
Wire Wire Line
	1400 4500 1400 4400
Connection ~ 1400 4400
Wire Wire Line
	1600 4500 1600 4200
Connection ~ 1600 4200
Wire Wire Line
	2500 5700 3700 5700
Wire Wire Line
	2500 5700 2500 5800
Wire Wire Line
	2500 6200 3700 6200
Wire Wire Line
	2500 6200 2500 6100
Wire Wire Line
	3200 6100 3200 6200
Connection ~ 3200 6200
Wire Wire Line
	3200 5700 3200 5800
Connection ~ 3200 5700
Wire Wire Line
	4000 6900 4000 6800
Wire Wire Line
	4600 7300 4000 7300
Wire Wire Line
	4000 7300 4000 7200
Wire Wire Line
	4000 6800 4600 6800
Wire Wire Line
	5000 5700 6400 5700
Wire Wire Line
	5700 5700 5700 5800
Wire Wire Line
	5700 6100 5700 6300
Wire Wire Line
	5700 6300 6400 6300
Wire Wire Line
	5000 5700 5000 5800
Connection ~ 5700 5700
Wire Wire Line
	5000 6100 5000 6300
Wire Wire Line
	5000 6300 5500 6300
Wire Wire Line
	1000 5700 2200 5700
Wire Wire Line
	1000 5700 1000 5800
Wire Wire Line
	1000 6200 2200 6200
Wire Wire Line
	1000 6200 1000 6100
Wire Wire Line
	1700 6100 1700 6200
Connection ~ 1700 6200
Wire Wire Line
	1700 5700 1700 5800
Connection ~ 1700 5700
Wire Wire Line
	1000 6800 2200 6800
Wire Wire Line
	1000 6800 1000 6900
Wire Wire Line
	1000 7300 2200 7300
Wire Wire Line
	1000 7300 1000 7200
Wire Wire Line
	1700 7200 1700 7300
Connection ~ 1700 7300
Wire Wire Line
	1700 6800 1700 6900
Connection ~ 1700 6800
Wire Wire Line
	2500 6800 3700 6800
Wire Wire Line
	2500 6800 2500 6900
Wire Wire Line
	2500 7300 3700 7300
Wire Wire Line
	2500 7300 2500 7200
Wire Wire Line
	3200 7200 3200 7300
Connection ~ 3200 7300
Wire Wire Line
	3200 6800 3200 6900
Connection ~ 3200 6800
Wire Wire Line
	5300 3200 4600 3200
Wire Wire Line
	5300 4800 4600 4800
Wire Wire Line
	7400 4300 7900 4300
Wire Wire Line
	7900 4400 7400 4400
Wire Wire Line
	5700 7400 5700 7500
Wire Wire Line
	5700 7500 5900 7500
Wire Wire Line
	6100 7400 6100 7500
Wire Wire Line
	6100 7500 6300 7500
Wire Wire Line
	6500 7300 6700 7300
Wire Wire Line
	6700 7300 6700 7400
Wire Notes Line
	3550 1250 3550 3650
Wire Notes Line
	3550 3650 4550 3650
Wire Notes Line
	4550 3650 4550 1250
Wire Notes Line
	4550 1250 3550 1250
Wire Notes Line
	3550 3950 4550 3950
Wire Notes Line
	4550 3950 4550 5250
Wire Notes Line
	4550 5250 3550 5250
Wire Notes Line
	3550 5250 3550 3950
Wire Wire Line
	3100 3400 3100 3200
Wire Wire Line
	3100 3200 3500 3200
Wire Wire Line
	2000 4900 2000 4800
Wire Wire Line
	2000 4800 3500 4800
Wire Notes Line
	3800 4500 3800 4600
Wire Notes Line
	4300 4500 4300 4600
Wire Notes Line
	4000 4550 4100 4550
Wire Notes Line
	3950 4550 3850 4550
Wire Notes Line
	4150 4550 4250 4550
Wire Wire Line
	5100 800  8200 800 
Wire Wire Line
	8200 800  8200 1300
Wire Wire Line
	8200 1300 9500 1300
Wire Wire Line
	6100 1000 8100 1000
Wire Wire Line
	8100 1000 8100 1400
Wire Wire Line
	8100 1400 9500 1400
Wire Wire Line
	7100 1200 8000 1200
Wire Wire Line
	8000 1200 8000 1500
Wire Wire Line
	8000 1500 9500 1500
Wire Wire Line
	7100 1300 7100 1200
Connection ~ 7100 1300
Wire Wire Line
	4600 4200 6300 4200
Wire Wire Line
	6300 4200 6300 3400
Wire Wire Line
	6300 3400 8000 3400
Wire Wire Line
	8000 3400 8000 2500
Wire Wire Line
	4600 4400 6400 4400
Wire Wire Line
	6400 4400 6400 3500
Wire Wire Line
	6400 3500 8100 3500
Wire Wire Line
	8100 3500 8100 2700
$EndSCHEMATC
